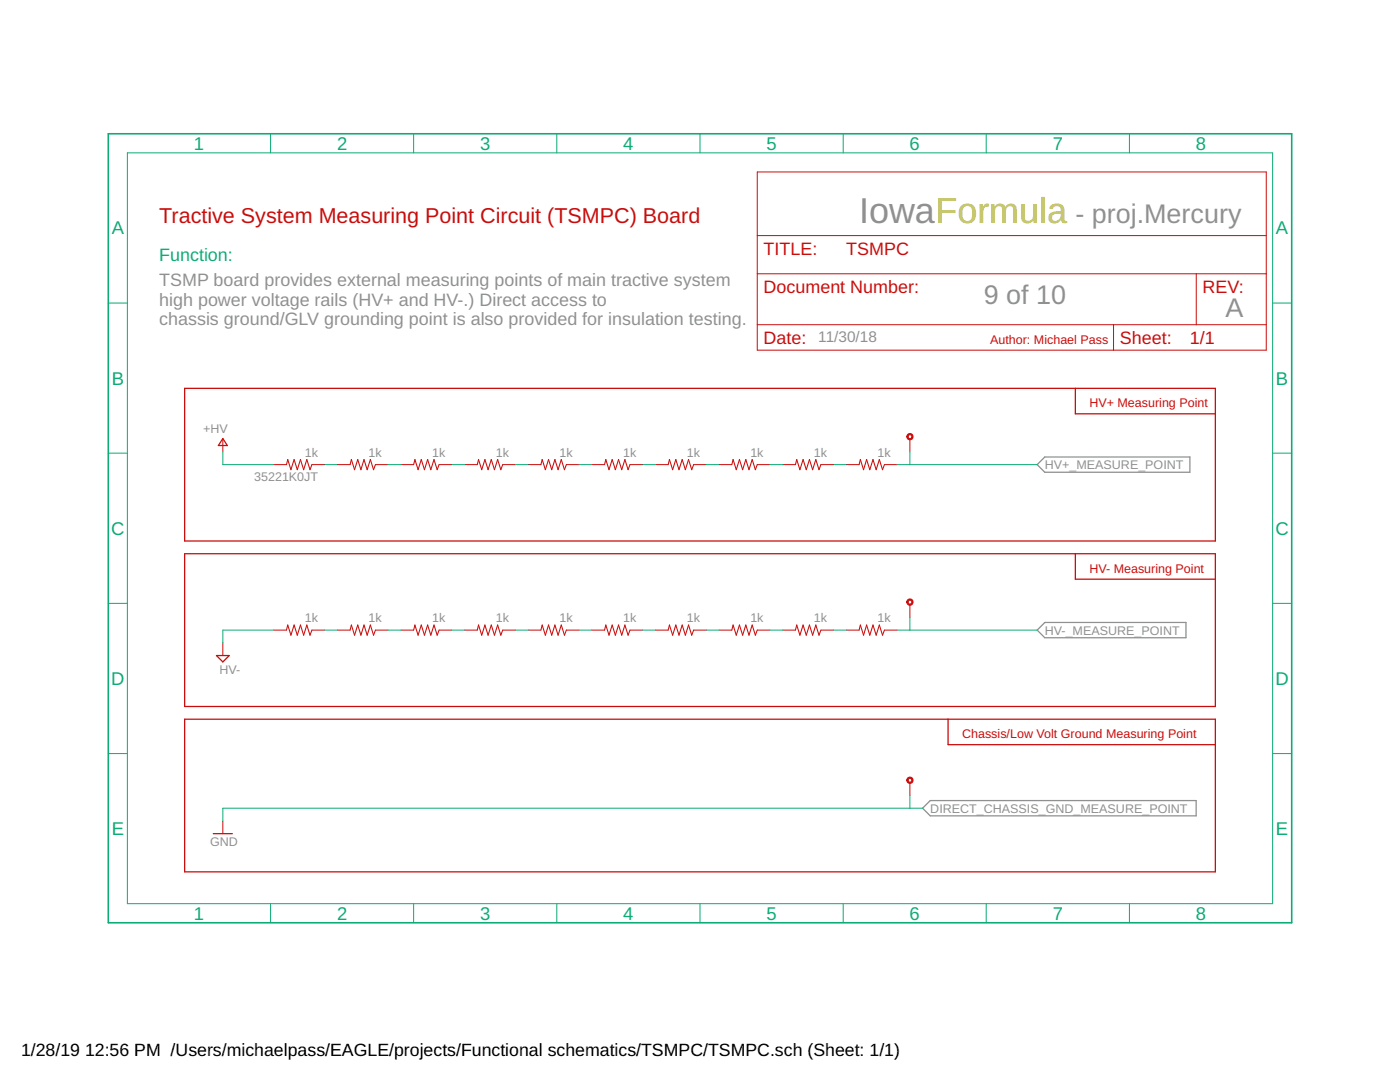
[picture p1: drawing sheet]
<svg xmlns="http://www.w3.org/2000/svg" width="279mm" height="216mm" viewBox="0 0 279 216" stroke-linecap="round" stroke-linejoin="round" font-family="sans-serif">
<path d="M207 92.7l1.5-1.5h29v3h-29zM208.5 124.2h28.2v3.1h-28.2l-1.5-1.6zM184.1 161.3l1.6-1.6h53v3.1h-53z" fill="none" stroke="#909090" stroke-width=".25"/>
<path d="M36.9 77.5h205.6v30.4h-205.6zM214.6 77.5v5.1h27.9M44.5 87.5l.9 1.4h-1.8zM36.9 110.5h205.6v30.5h-205.6zM214.6 110.5v5.1h27.9M43.2 130.8h2.5l-1.2 1.3zM36.9 143.5h205.6v30.5h-205.6zM189.2 143.5v5.1h53.3M42.6 166.3h3.8" fill="none" stroke="#c90d0c" stroke-width=".25"/>
<g fill="none" stroke="#c90d0c" stroke-width=".2">
<path d="M151.1 34.3h101.6v35.6h-101.6zM151.1 54.6h101.6M151.1 47h101.6M238.7 54.6v10.2M151.1 64.8h101.6M222.2 64.8v5.1M44.5 87.6v2.6M54.6 92.7h2.6M62.3 92.7h2.5M67.3 92.7h2.6M74.9 92.7h2.6M80 92.7h2.5"/>
<path d="M87.6 92.7h2.6M92.7 92.7h2.5M100.3 92.7h2.6M105.4 92.7h2.5M113 92.7h2.6M118.1 92.7h2.5M125.7 92.7h2.6M130.8 92.7h2.5M138.4 92.7h2.6M143.5 92.7h2.5M151.1 92.7h2.6M156.2 92.7h2.5"/>
<path d="M163.8 92.7h2.6M168.9 92.7h2.5M176.5 92.7h2.5M181.6 87.6v2.6M44.5 128.3v2.5M54.6 125.7h2.6M62.3 125.7h2.5M67.3 125.7h2.6M74.9 125.7h2.6M80 125.7h2.5M87.6 125.7h2.6M92.7 125.7h2.5"/>
<path d="M100.3 125.7h2.6M105.4 125.7h2.5M113 125.7h2.6M118.1 125.7h2.5M125.7 125.7h2.6M130.8 125.7h2.5M138.4 125.7h2.6M143.5 125.7h2.5M151.1 125.7h2.6M156.2 125.7h2.5M163.8 125.7h2.6M168.9 125.7h2.5"/>
<path d="M176.5 125.7h2.5M181.6 120.6v2.6M181.6 156.2v2.5M44.5 163.8v2.5"/>
</g>
<g fill="none" stroke="#c90d0c" stroke-width=".21">
<path d="M57.2 92.7l.2-1 .7 2 .6-2 .6 2 .7-2 .6 2 .6-2 .7 2 .4-1M69.9 92.7l.2-1 .7 2 .6-2 .6 2 .6-2 .7 2 .6-2 .6 2 .4-1M82.5 92.7l.3-1 .6 2 .7-2 .6 2 .6-2 .7 2 .6-2 .6 2 .4-1M95.2 92.7l.3-1 .6 2 .7-2 .6 2 .6-2 .7 2 .6-2 .6 2 .4-1M107.9 92.7l.3-1 .6 2 .7-2 .6 2 .6-2 .7 2 .6-2 .6 2 .4-1M120.6 92.7l.3-1 .6 2 .7-2 .6 2 .6-2 .7 2 .6-2 .6 2 .4-1M133.3 92.7l.3-1 .6 2 .7-2 .6 2 .6-2 .7 2 .6-2 .6 2 .4-1M146 92.7l.3-1 .6 2 .7-2 .6 2 .6-2 .7 2 .6-2 .6 2 .4-1M158.7 92.7l.3-1 .6 2 .7-2 .6 2 .6-2 .7 2 .6-2 .6 2 .4-1M171.4 92.7l.3-1 .6 2 .7-2 .6 2 .6-2 .7 2 .6-2 .6 2 .4-1M57.2 125.7l.2-1 .7 2 .6-2 .6 2 .7-2 .6 2 .6-2 .7 2 .4-1M69.9 125.7l.2-1 .7 2 .6-2 .6 2 .6-2 .7 2 .6-2 .6 2 .4-1"/>
<path d="M82.5 125.7l.3-1 .6 2 .7-2 .6 2 .6-2 .7 2 .6-2 .6 2 .4-1M95.2 125.7l.3-1 .6 2 .7-2 .6 2 .6-2 .7 2 .6-2 .6 2 .4-1M107.9 125.7l.3-1 .6 2 .7-2 .6 2 .6-2 .7 2 .6-2 .6 2 .4-1M120.6 125.7l.3-1 .6 2 .7-2 .6 2 .6-2 .7 2 .6-2 .6 2 .4-1M133.3 125.7l.3-1 .6 2 .7-2 .6 2 .6-2 .7 2 .6-2 .6 2 .4-1M146 125.7l.3-1 .6 2 .7-2 .6 2 .6-2 .7 2 .6-2 .6 2 .4-1M158.7 125.7l.3-1 .6 2 .7-2 .6 2 .6-2 .7 2 .6-2 .6 2 .4-1M171.4 125.7l.3-1 .6 2 .7-2 .6 2 .6-2 .7 2 .6-2 .6 2 .4-1"/>
</g>
<g fill="#c90d0c" stroke="#c90d0c" stroke-width=".2">
<path d="M181.1 86.7a.64 .64 0 0 1 1 .1 .64 .64 0 0 1-.4 1 .64 .64 0 0 1-.7-.7h.2a.38 .38 0 0 1 .5-.4 .38 .38 0 0 1 .2 .6 .38 .38 0 0 1-.6 0l-.1-.2h-.2z" fill-rule="evenodd"/>
<path d="M181.1 155.2a.64 .64 0 0 1 1 .2 .64 .64 0 0 1-.4 .9 .64 .64 0 0 1-.7-.6h.2a.38 .38 0 0 1 .5-.4 .38 .38 0 0 1 .2 .6 .38 .38 0 0 1-.6-.1l-.1-.1h-.2z" fill-rule="evenodd"/>
<path d="M181.1 119.7a.63 .63 0 0 1 1 .1 .63 .63 0 0 1-.4 1 .63 .63 0 0 1-.7-.7h.2a.38 .38 0 0 1 .5-.3 .38 .38 0 0 1 .2 .6 .38 .38 0 0 1-.6-.1l-.1-.2h-.2z" fill-rule="evenodd"/>
</g>
<path d="M21.6 26.7h236.2v157.4h-236.2z" fill="none" stroke="#0dab76" stroke-width=".32"/>
<g fill="none" stroke="#0dab76" stroke-width=".2">
<path d="M25.4 30.5h228.6v149.8h-228.6zM54 26.7v3.8M82.5 26.7v3.8M111.1 26.7v3.8M139.7 26.7v3.8M168.3 26.7v3.8M196.8 26.7v3.8M225.4 26.7v3.8M21.6 60.5h3.8M254 60.5h3.8M21.6 90.4h3.8M44.5 90.2v2.5h10.1"/>
<path d="M64.8 92.7h2.5M77.5 92.7h2.5M90.2 92.7h2.5M102.9 92.7h2.5M115.6 92.7h2.5M128.3 92.7h2.5M141 92.7h2.5M153.7 92.7h2.5M166.4 92.7h2.5M179 92.7h28M181.6 90.2v2.5M254 90.4h3.8"/>
<path d="M21.6 120.4h3.8M54.6 125.7h-10.1v2.6M64.8 125.7h2.5M77.5 125.7h2.5M90.2 125.7h2.5M102.9 125.7h2.5M115.6 125.7h2.5M128.3 125.7h2.5M141 125.7h2.5M153.7 125.7h2.5M166.4 125.7h2.5M179 125.7h28"/>
<path d="M181.6 123.2v2.5M254 120.4h3.8M21.6 150.4h3.8M181.6 158.7v2.6M254 150.4h3.8M184.1 161.3h-139.6v2.5M54 180.3v3.8M82.5 180.3v3.8M111.1 180.3v3.8M139.7 180.3v3.8M168.3 180.3v3.8M196.8 180.3v3.8"/>
<path d="M225.4 180.3v3.8"/>
</g>
<text font-size="7.2" fill="#909090" x="171.4" y="44.5">IowaFormula</text>
<g font-size="5.4" fill="#909090">
<text x="214.6" y="44.5">- proj.Mercury</text>
<text x="196.3" y="60.7">9 of 10</text>
<text x="244.6" y="63.3">A</text>
</g>
<text font-size="4.3" fill="#c90d0c" x="31.8" y="44.5">Tractive System Measuring Point Circuit (TSMPC) Board</text>
<g font-size="3.7" fill="#0dab76">
<text x="38.7" y="29.9">1</text>
<text x="67.3" y="29.9">2</text>
<text x="95.8" y="29.9">3</text>
<text x="124.4" y="29.9">4</text>
<text x="153" y="29.9">5</text>
<text x="181.5" y="29.9">6</text>
<text x="210.1" y="29.9">7</text>
<text x="238.7" y="29.9">8</text>
<text x="22.3" y="46.8">A</text>
<text x="254.6" y="46.8">A</text>
<text x="22.3" y="76.7">B</text>
<text x="254.6" y="76.7">B</text>
<text x="22.2" y="106.7">C</text>
<text x="254.5" y="106.7">C</text>
<text x="22.2" y="136.7">D</text>
<text x="254.5" y="136.7">D</text>
<text x="22.3" y="166.6">E</text>
<text x="254.6" y="166.6">E</text>
<text x="38.7" y="183.5">1</text>
<text x="67.3" y="183.5">2</text>
<text x="95.8" y="183.5">3</text>
<text x="124.4" y="183.5">4</text>
<text x="153" y="183.5">5</text>
<text x="181.5" y="183.5">6</text>
<text x="210.1" y="183.5">7</text>
<text x="238.7" y="183.5">8</text>
</g>
<text font-size="3.6" fill="#0dab76" x="31.8" y="52.1">Function:</text>
<g font-size="3.6" fill="#c90d0c">
<text x="152.4" y="50.8">TITLE:</text>
<text x="168.9" y="50.8">TSMPC</text>
<text x="152.4" y="58.4">Document Number:</text>
<text x="240" y="58.4">REV:</text>
<text x="152.4" y="68.6">Date:</text>
<text x="223.5" y="68.6">Sheet:</text>
<text x="237.5" y="68.6">1/1</text>
</g>
<g font-size="3.6" fill="#909090">
<text x="31.8" y="57.2">TSMP board provides external measuring points of main tractive system</text>
<text x="31.8" y="61">high power voltage rails (HV+ and HV-.) Direct access to</text>
<text x="31.8" y="64.8">chassis ground/GLV grounding point is also provided for insulation testing.</text>
</g>
<g font-size="3.5">
<text x="4.2" y="210.7">1/28/19</text>
<text x="17" y="210.7">12:56 PM /Users/michaelpass/EAGLE/projects/Functional schematics/TSMPC/TSMPC.sch (Sheet: 1/1)</text>
</g>
<text font-size="3.1" fill="#909090" x="163.3" y="68.3">11/30/18</text>
<g font-size="2.5" fill="#c90d0c">
<text x="197.6" y="68.6">Author: Michael Pass</text>
<text x="217.4" y="81.3">HV+ Measuring Point</text>
<text x="217.4" y="114.3">HV- Measuring Point</text>
<text x="192" y="147.3">Chassis/Low Volt Ground Measuring Point</text>
</g>
<g font-size="2.5" fill="#909090">
<text x="40.6" y="86.4">+HV</text>
<text x="50.7" y="96">35221K0JT</text>
<text x="60.9" y="91.2">1k</text>
<text x="73.6" y="91.2">1k</text>
<text x="86.3" y="91.2">1k</text>
<text x="99" y="91.2">1k</text>
<text x="111.7" y="91.2">1k</text>
<text x="124.4" y="91.2">1k</text>
<text x="137.1" y="91.2">1k</text>
<text x="149.7" y="91.2">1k</text>
<text x="162.4" y="91.2">1k</text>
<text x="175.1" y="91.2">1k</text>
<text x="208.5" y="93.6">HV+_MEASURE_POINT</text>
<text x="60.9" y="124.2">1k</text>
<text x="73.6" y="124.2">1k</text>
<text x="86.3" y="124.2">1k</text>
<text x="99" y="124.2">1k</text>
<text x="111.7" y="124.2">1k</text>
<text x="124.4" y="124.2">1k</text>
<text x="137.1" y="124.2">1k</text>
<text x="149.7" y="124.2">1k</text>
<text x="162.4" y="124.2">1k</text>
<text x="175.1" y="124.2">1k</text>
<text x="208.5" y="126.6">HV-_MEASURE_POINT</text>
<text x="43.8" y="134.5">HV-</text>
<text x="185.7" y="162.2">DIRECT_CHASSIS_GND_MEASURE_POINT</text>
<text x="41.9" y="168.9">GND</text>
</g>
</svg>
